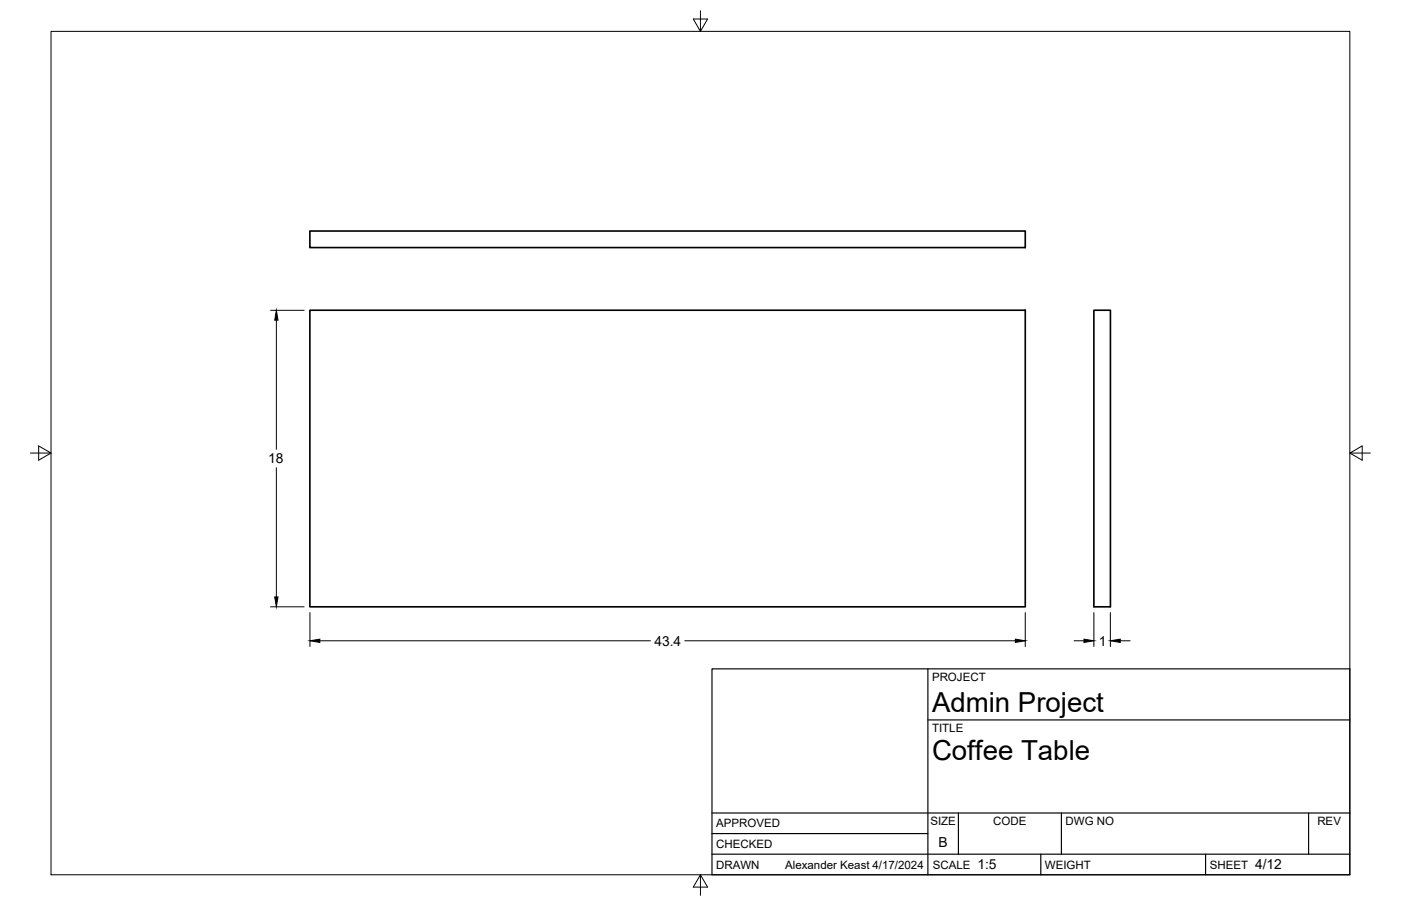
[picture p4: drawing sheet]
<svg xmlns="http://www.w3.org/2000/svg" width="432mm" height="279mm" viewBox="0 0 432 279" stroke-linecap="round" stroke-linejoin="round" font-family="sans-serif">
<!-- layer: Visible -->
<path d="M95.5 71.2h220.5v5.1h-220.5zM95.5 95.7h220.5v91.4h-220.5zM337.1 95.7h5.1v91.4h-5.1z" fill="none" stroke="#000" stroke-width=".51"/>
<!-- layer: Border -->
<path d="M15.7 9.7h400.3v260.1h-400.3zM215.9 3.3v6.4l-2.2-3.8h4.4l-2.2 3.8M9.4 139.7h6.3l-3.8-2.2v4.4l3.8-2.2M416 139.7l3.8 2.2v-4.4l-3.8 2.2h6.4M215.9 269.8l2.2 3.8h-4.4l2.2-3.8v6.3" fill="none" stroke="#000" stroke-width=".31"/>
<!-- layer: Titleblock -->
<path d="M219.4 206.3h196.6v63.5h-196.6zM286 206.3v63.5M286 222h130M219.4 257.1h66.6M219.4 250.7h196.6M295.4 250.7v12.7M327.1 250.7v12.7M403.3 250.7v12.7M219.4 263.4h196.6M320.8 263.4v6.4M371.6 263.4v6.4" fill="none" stroke="#000" stroke-width=".36"/>
<!-- layer: FD_Dimensions -->
<path d="M83.4 95.7h10.3M85.2 98.7v39.9M85.2 144.2v39.9M83.4 187.1h10.3M95.5 188.9v10.5M98.6 197.6h101.9M211.1 197.6h101.8M316 188.9v10.5M331 197.6h3.1M337.1 188.9v10.5M342.2 188.9v10.5M345.3 197.6h3" fill="none" stroke="#000" stroke-width=".31"/>
<path d="M85.2 95.7l.5 3h-1zM84.7 184.1h1l-.5 3zM95.5 197.6l3.1-.5v1zM312.9 197.1l3.1 .5-3.1 .5zM334.1 197.1l3 .5-3 .5zM342.2 197.6l3.1-.5v1z" fill="#000" stroke="#000" stroke-width=".31"/>
<g font-size="8.5">
<text x="287.3" y="219.5">Admin Project</text>
<text x="287.3" y="234.5">Coffee Table</text>
</g>
<g font-size="4.3">
<text x="82.7" y="142.9">18</text>
<text x="201.7" y="199.1">43.4</text>
<text x="338.7" y="199.1">1</text>
<text x="289.3" y="261.2">B</text>
<text x="301.2" y="268.1">1:5</text>
<text x="386.8" y="268.1">4/12</text>
</g>
<g font-size="3.5">
<text x="287.3" y="210.1">PROJECT</text>
<text x="287.3" y="225.8">TITLE</text>
<text x="220.7" y="255.2">APPROVED</text>
<text x="286.7" y="254.5">SIZE</text>
<text x="306.1" y="254.5">CODE</text>
<text x="328.4" y="254.5">DWG NO</text>
<text x="406" y="254.5">REV</text>
<text x="220.7" y="261.5">CHECKED</text>
<text x="220.7" y="267.9">DRAWN</text>
<text x="242" y="267.9">Alexander Keast 4/17/2024</text>
<text x="287.5" y="267.9">SCALE</text>
<text x="322.1" y="267.9">WEIGHT</text>
<text x="372.9" y="267.9">SHEET</text>
</g>
</svg>
